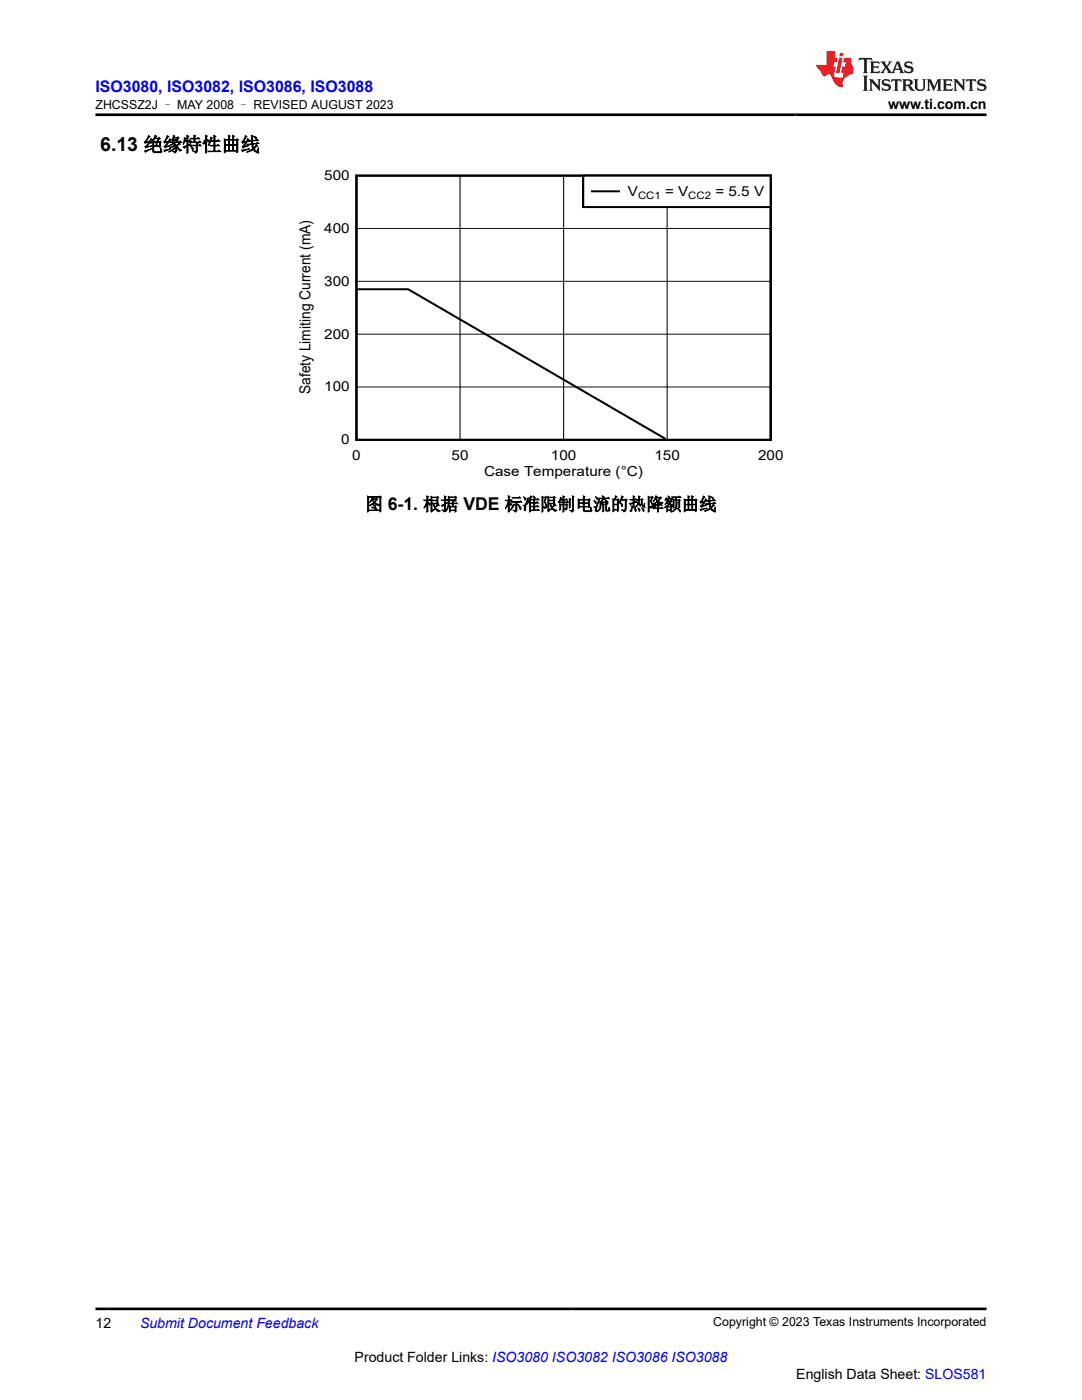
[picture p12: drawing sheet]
<svg xmlns="http://www.w3.org/2000/svg" width="216mm" height="279mm" viewBox="0 0 216 279" stroke-linecap="round" stroke-linejoin="round" font-family="sans-serif">
<path d="M71.1 35.1h82.7v52.7h-82.7zM71.3 57.7h10.2l51.3 29.9" fill="none" stroke="#000" stroke-width=".42"/>
<path d="M91.8 35.1v52.7M112.5 35.1v52.7M133.1 35.1v52.7M71.1 56.1h82.7M71.1 45.6h82.7M71.1 77.2h82.7M71.1 66.7h82.7" fill="none" stroke="#000" stroke-width=".2"/>
<path d="M116.4 35.1h37.4v6.2h-37.4z" fill-rule="evenodd" fill="#fff"/>
<path d="M116.4 35.1h37.4v6.2h-37.4zM118.1 38.2h5.4" fill="none" stroke="#000" stroke-width=".42"/>
<path d="M171.5 11.6l-.2 .5 .5-.2h.6v.1v2.2l-.2 .4h1l-.2-.4v-2.2v-.1h.5l.5 .2-.1-.5zM173.6 12.3l.2 .4v1.5l-.2 .4h1.9l.1-.6a1.08 1.08 0 0 1-1.3 .2v-.7h.6l.4 .2v-.7l-.4 .2h-.6v-.5l.2-.2a1 1 0 0 1 1 .3l-.1-.5zM175.7 12.3l.9 1.1-1 1.2h.9l-.2-.2 .5-.8 .4 .8-.2 .2h1.6l-.2-.2 .2-.5h.9l.1 .5-.1 .2h.9l-.2-.3-.8-2h-.5l-.9 2.2-.9-1.1 .9-1.1h-.8l.2 .2-.4 .6-.4-.6 .2-.2zM179 12.7l.4 1h-.7zM180.7 12.4a.65 .65 0 0 0-.2 .7 .65 .65 0 0 0 .6 .5l.6 .1 .1 .3a.79 .79 0 0 1-.7 .4 .79 .79 0 0 1-.7-.5l.1 .7 .2-.1a.93 .93 0 0 0 1.1 .1 .93 .93 0 0 0 .4-1 1.46 1.46 0 0 0-1.2-.6l-.1-.3a1.09 1.09 0 0 1 1.2 .2l-.2-.6-.1 .1-.5-.2zM172.2 15.1l.2 .4v2.2l-.2 .4h1l-.2-.4v-2.2l.2-.4zM173.4 15.8l.2 .4v1.5l-.2 .4h.8l-.3-.4 .1-1.3 1.6 1.8v-2l.2-.4h-.7l.1 .2 .1 1.1-1.2-1.3zM176.2 15.9a.65 .65 0 0 0-.2 .8 .65 .65 0 0 0 .6 .4l.6 .2 .1 .2a.79 .79 0 0 1-.7 .4 .79 .79 0 0 1-.7-.5l.1 .7 .2-.1a.93 .93 0 0 0 1.1 .1 .93 .93 0 0 0 .4-.9 1.46 1.46 0 0 0-1.2-.6l-.1-.4a1.09 1.09 0 0 1 1.2 .2l-.1-.6-.2 .1-.5-.1zM177.9 15.8l-.1 .6a.63 .63 0 0 1 .8-.3v1.6l-.3 .4h1l-.2-.4v-1.6a.66 .66 0 0 1 .8 .3l-.1-.6zM180 15.8l.2 .4v1.5l-.2 .4h1l-.2-.2-.1-.7h.5l.1 .2a.79 .79 0 0 0 1.2 .6l-1-.9a.61 .61 0 0 0 .6-.6 .61 .61 0 0 0-.5-.7zM180.8 16.1h.1a.47 .47 0 0 1 .5 .1 .47 .47 0 0 1 .1 .5l-.1 .1-.7 .1zM182.3 15.8l.2 .2a2.27 2.27 0 0 0 .4 2 1.04 1.04 0 0 0 1.7-.7v-1.3l.2-.2h-.8l.2 .4v1.1a.6 .6 0 0 1-.6 .6 .6 .6 0 0 1-.6-.6v-1.1l.3-.4zM184.9 15.8l.2 .4v1.5l-.2 .4h.8l-.3-.4v-1.4l.9 1.9 .9-1.9v1.4l-.3 .4h1l-.2-.4v-1.5l.2-.4h-.8l-.7 1.5-.6-1.5zM188.1 15.8l.2 .4v1.5l-.2 .4h1.9l.1-.6a1.09 1.09 0 0 1-1.3 .2v-.7h.6l.4 .2v-.6l-.4 .2h-.6v-.6l.2-.1a1.01 1.01 0 0 1 1 .3l-.1-.6zM190.2 15.8l.3 .4v1.5l-.3 .4h.8l-.2-.4v-1.3l1.6 1.8v-2l.2-.4h-.7l.2 .2v1.1l-1.2-1.3zM192.8 15.8l-.1 .6a.63 .63 0 0 1 .8-.3v1.6l-.3 .4h1l-.2-.4v-1.6a.66 .66 0 0 1 .8 .3l-.1-.6zM195.2 15.9a.65 .65 0 0 0-.2 .8 .65 .65 0 0 0 .6 .4l.6 .2 .2 .2a.79 .79 0 0 1-.7 .4 .79 .79 0 0 1-.7-.5l.1 .7 .2-.1a.93 .93 0 0 0 1 .1 .93 .93 0 0 0 .5-.9 1.46 1.46 0 0 0-1.3-.6v-.4a1.09 1.09 0 0 1 1.2 .2l-.2-.6-.2 .1-.5-.1z" fill="#231f20"/>
<path d="M164.9 10.2v2.8h-2l.1 .3 .8 1a.95 .95 0 0 0 1 .9 .59 .59 0 0 1 .5-.4 .59 .59 0 0 1 .5 .4l.4 .7a1.59 1.59 0 0 0 2.1 1.4 1.61 1.61 0 0 1 1-2.3l1-.3-.1-1.5a1.59 1.59 0 0 1-.3-1.7h-1.5l-.2 .9h.6l-.2 .9h-.5l-.2 1v.2l.4 .1-.1 .9h-.7a.73 .73 0 0 1-1-.7l.3-1.5h-.5l.1-.9h.5l.2-.9h-.5v-1.3zM167.4 11.5l-.6 3.1h.7l.6-3.1zM167.6 10.6l-.1 .6h.7l.1-.6z" fill="#ed1c24"/>
<path d="M19 22.9h177.8M19 261.2h177.8" fill="none" stroke="#000" stroke-width=".53"/>
<text font-size="3.9" x="20" y="30.2">6.13 绝缘特性曲线</text>
<text font-size="3.5" x="72.9" y="101.8">图 6-1. 根据 VDE 标准限制电流的热降额曲线</text>
<text font-size="3.2" fill="#00f" x="19" y="18.3">ISO3080, ISO3082, ISO3086, ISO3088</text>
<text font-size="3" x="61.9" y="78.7" transform="rotate(-90 61.9 78.7)">Safety Limiting Current (mA)</text>
<g font-size="2.8">
<text x="177.2" y="21.7">www.ti.com.cn</text>
<text x="64.7" y="36">500</text>
<text x="125.3" y="39.2">V</text>
<text x="132.7" y="39.2">= V</text>
<text x="142.7" y="39.2">= 5.5 V</text>
<text x="64.7" y="46.5">400</text>
<text x="64.7" y="57">300</text>
<text x="64.7" y="67.6">200</text>
<text x="64.7" y="78.1">100</text>
<text x="68.1" y="88.7">0</text>
<text x="70.3" y="91.8">0</text>
<text x="90.1" y="91.8">50</text>
<text x="96.6" y="94.9">Case Temperature (°C)</text>
<text x="109.9" y="91.8">100</text>
<text x="130.6" y="91.8">150</text>
<text x="151.3" y="91.8">200</text>
<text x="19" y="265">12</text>
<text x="70.8" y="271.9">Product Folder Links: ISO3080 ISO3082 ISO3086 ISO3088</text>
<text x="158.9" y="275.3">English Data Sheet: SLOS581</text>
</g>
<text font-size="2.8" fill="#00f" x="27.9" y="265">Submit Document Feedback</text>
<g font-size="2.5">
<text x="19.1" y="21.8">ZHCSSZ2J – MAY 2008 – REVISED AUGUST 2023</text>
<text x="142.3" y="264.7">Copyright © 2023 Texas Instruments Incorporated</text>
</g>
<g font-size="2.1">
<text x="127.3" y="39.6">CC1</text>
<text x="137.3" y="39.6">CC2</text>
</g>
</svg>
